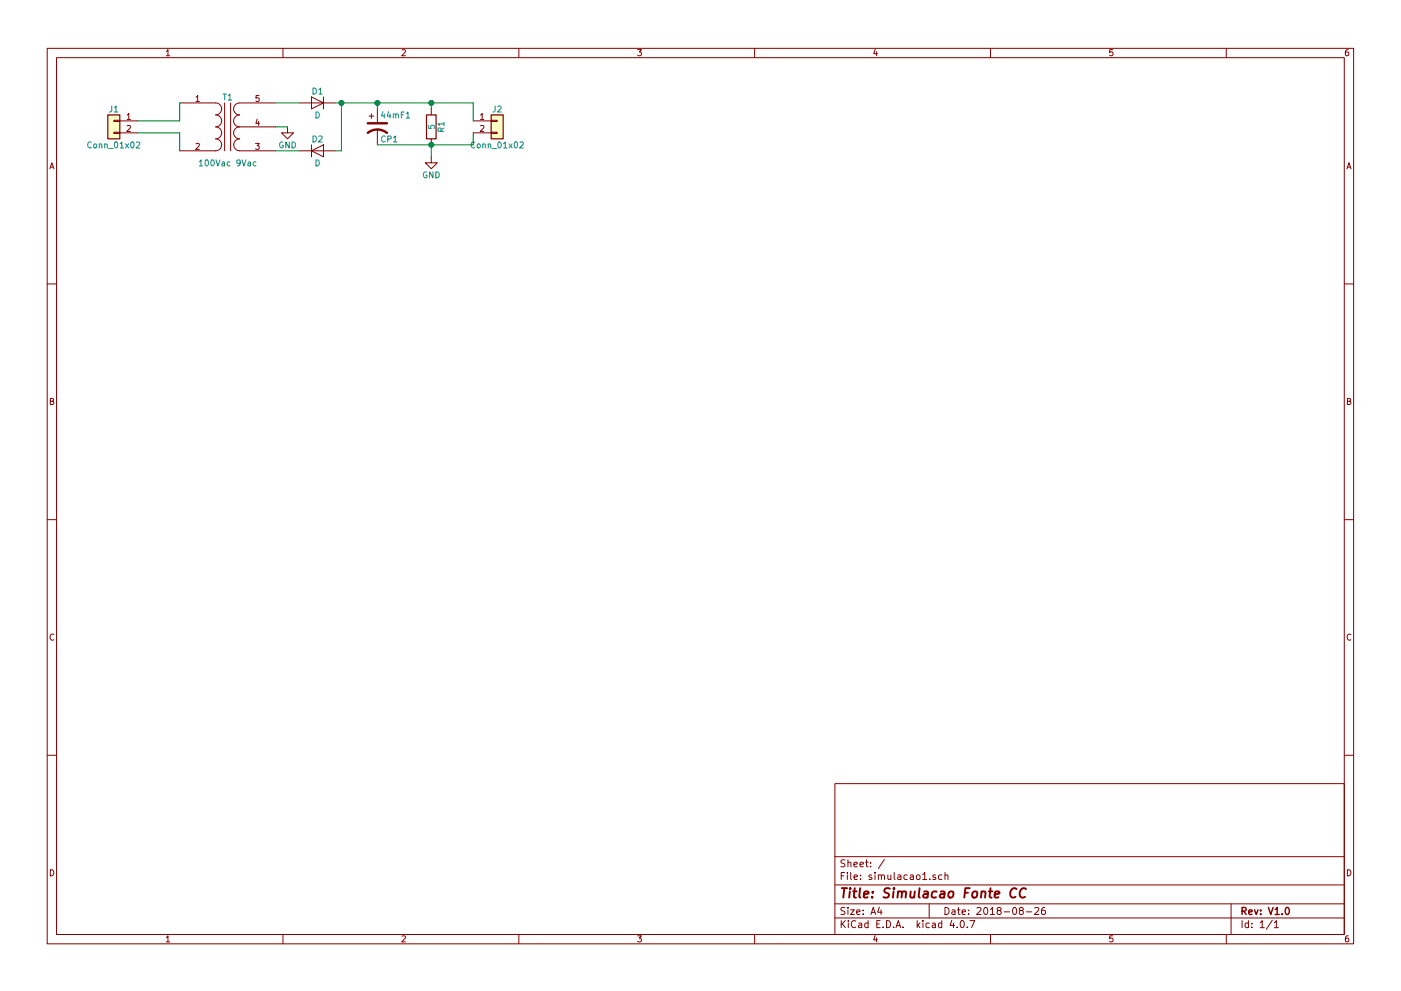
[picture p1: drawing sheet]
EESchema Schematic File Version 2
LIBS:power
LIBS:device
LIBS:switches
LIBS:relays
LIBS:motors
LIBS:transistors
LIBS:conn
LIBS:linear
LIBS:regul
LIBS:74xx
LIBS:cmos4000
LIBS:adc-dac
LIBS:memory
LIBS:xilinx
LIBS:microcontrollers
LIBS:dsp
LIBS:microchip
LIBS:analog_switches
LIBS:motorola
LIBS:texas
LIBS:intel
LIBS:audio
LIBS:interface
LIBS:digital-audio
LIBS:philips
LIBS:display
LIBS:cypress
LIBS:siliconi
LIBS:pspice
LIBS:opto
LIBS:atmel
LIBS:contrib
LIBS:valves
LIBS:simulacao1-cache
EELAYER 25 0
EELAYER END
$Descr A4 11693 8268
encoding utf-8
Sheet 1 1
Title "Simulacao Fonte CC"
Date "2018-08-26"
Rev "V1.0"
Comp ""
Comment1 ""
Comment2 ""
Comment3 ""
Comment4 ""
$EndDescr
$Comp
L CP1 44mF1
U 1 1
P 3150 1050
F 0 "44mF1" H 3175 1150 50  0000 L CNN
F 1 "CP1" H 3175 950 50  0000 L CNN
F 2 "" H 3150 1050 50  0001 C CNN
F 3 "" H 3150 1050 50  0001 C CNN
	1    3150 1050
	1    0    0    -1  
$EndComp
$Comp
L D D2
U 1 1
P 2650 1250
F 0 "D2" H 2650 1350 50  0000 C CNN
F 1 "D" H 2650 1150 50  0000 C CNN
F 2 "" H 2650 1250 50  0001 C CNN
F 3 "" H 2650 1250 50  0001 C CNN
	1    2650 1250
	1    0    0    -1  
$EndComp
$Comp
L D D1
U 1 1
P 2650 850
F 0 "D1" H 2650 950 50  0000 C CNN
F 1 "D" H 2650 750 50  0000 C CNN
F 2 "" H 2650 850 50  0001 C CNN
F 3 "" H 2650 850 50  0001 C CNN
	1    2650 850 
	-1   0    0    -1  
$EndComp
$Comp
L R R1
U 1 1
P 3600 1050
F 0 "R1" V 3680 1050 50  0000 C CNN
F 1 "5" V 3600 1050 50  0000 C CNN
F 2 "" V 3530 1050 50  0001 C CNN
F 3 "" H 3600 1050 50  0001 C CNN
	1    3600 1050
	1    0    0    -1  
$EndComp
$Comp
L Transformer_1P_SS T1
U 1 1
P 1900 1050
F 0 "T1" H 1900 1300 50  0000 C CNN
F 1 "100Vac 9Vac" H 1900 750 50  0000 C CNN
F 2 "" H 1900 1050 50  0001 C CNN
F 3 "" H 1900 1050 50  0001 C CNN
	1    1900 1050
	1    0    0    -1  
$EndComp
Wire Wire Line
	2800 850  3950 850 
Wire Wire Line
	3150 850  3150 900 
Wire Wire Line
	3600 850  3600 900 
Connection ~ 3150 850 
Wire Wire Line
	2800 1250 2850 1250
Wire Wire Line
	2850 1250 2850 850 
Connection ~ 2850 850 
Wire Wire Line
	2300 850  2500 850 
Wire Wire Line
	2300 1250 2500 1250
Wire Wire Line
	1500 850  1500 850 
Wire Wire Line
	1150 1000 1500 1000
Wire Wire Line
	1500 1000 1500 850 
Wire Wire Line
	1150 1100 1500 1100
Wire Wire Line
	1500 1100 1500 1250
$Comp
L Conn_01x02 J1
U 1 1
P 950 1000
F 0 "J1" H 950 1100 50  0000 C CNN
F 1 "Conn_01x02" H 950 800 50  0000 C CNN
F 2 "" H 950 1000 50  0001 C CNN
F 3 "" H 950 1000 50  0001 C CNN
	1    950  1000
	-1   0    0    -1  
$EndComp
$Comp
L Conn_01x02 J2
U 1 1
P 4150 1000
F 0 "J2" H 4150 1100 50  0000 C CNN
F 1 "Conn_01x02" H 4150 800 50  0000 C CNN
F 2 "" H 4150 1000 50  0001 C CNN
F 3 "" H 4150 1000 50  0001 C CNN
	1    4150 1000
	1    0    0    -1  
$EndComp
Wire Wire Line
	3950 850  3950 1000
Connection ~ 3600 850 
Wire Wire Line
	3150 1200 3950 1200
Wire Wire Line
	3950 1200 3950 1100
$Comp
L GND #PWR01
U 1 1
P 2400 1050
F 0 "#PWR01" H 2400 800 50  0001 C CNN
F 1 "GND" H 2400 900 50  0000 C CNN
F 2 "" H 2400 1050 50  0001 C CNN
F 3 "" H 2400 1050 50  0001 C CNN
	1    2400 1050
	1    0    0    -1  
$EndComp
$Comp
L GND #PWR02
U 1 1
P 3600 1300
F 0 "#PWR02" H 3600 1050 50  0001 C CNN
F 1 "GND" H 3600 1150 50  0000 C CNN
F 2 "" H 3600 1300 50  0001 C CNN
F 3 "" H 3600 1300 50  0001 C CNN
	1    3600 1300
	1    0    0    -1  
$EndComp
Wire Wire Line
	3600 1200 3600 1300
Connection ~ 3600 1200
Wire Wire Line
	2300 1050 2400 1050
$EndSCHEMATC
